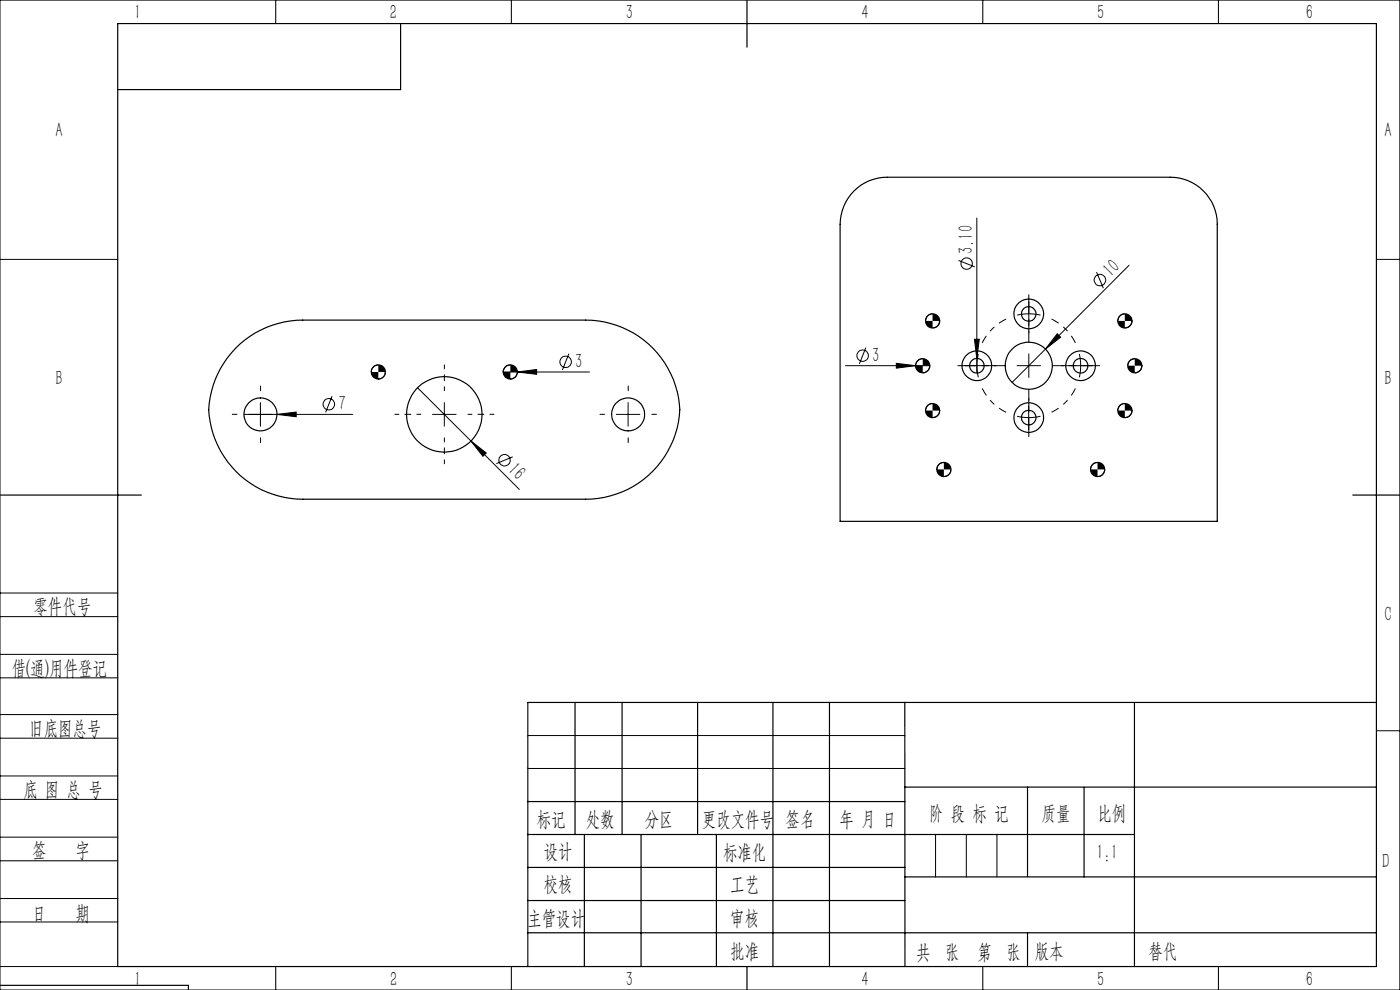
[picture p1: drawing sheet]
<svg xmlns="http://www.w3.org/2000/svg" width="297mm" height="210mm" viewBox="0 0 297 210" stroke-linecap="round" stroke-linejoin="round" font-family="sans-serif">
<g fill="none" stroke="#000" stroke-width=".21">
<path d="M0 0h297v210h-297zM58.5 0v5M108.5 0v5M208.5 0v5M258.5 0v5M0 55h25M203.3 55.2l3.5 1.4M207.2 46.2v32.9M232.6 57.7l1.5 3.4M239.5 56.3l-17.7 17.7M292 55h5M80.3 77.4a1.56 1.56 0 0 0-1.6 1.5"/>
<path d="M81.7 78.9a1.44 1.44 0 0 1-1.4 1.5M108.3 77.4a1.5 1.5 0 0 0-1.5 1.5h18.3M109.7 78.9a1.5 1.5 0 0 1-1.4 1.5M109.7 78.9l4.1-.5v1zM120.7 75l-1.4 3.5M179.4 77.6h17.8a1.5 1.5 0 0 1-1.4 1.5M183.7 73.7l-1.4 3.5M190.1 77.1l4.1 .5-4.1 .5zM195.8 76.1a1.5 1.5 0 0 0-1.6 1.5M197.8 66.6a1.5 1.5 0 0 0-1.4 1.5M199.4 68.1a1.5 1.5 0 0 1-1.6 1.5M206.7 72h1.1l-.6 4.1z"/>
<path d="M221.8 74l-7.1 7.1M224.3 70.8l.7 .7-3.2 2.5zM238.6 66.6a1.5 1.5 0 0 0-1.5 1.5M240.1 68.1a1.5 1.5 0 0 1-1.5 1.5M240.7 76.1a1.5 1.5 0 0 0-1.4 1.5M242.3 77.6a1.5 1.5 0 0 1-1.6 1.5M51.8 87.9h23M55.2 85.4v5M58.7 87.9l4.1-.5v1zM70.4 84l-1.3 3.5M88.6 82.3l21.6 21.5M91.8 87.9h5"/>
<path d="M94.3 85.4v5M99.9 93.5l3.3 2.6-.8 .7zM108.8 96.9l-3.5 1.4M130.7 87.9h5M133.2 85.4v5M197.8 85.6a1.5 1.5 0 0 0-1.4 1.5M199.4 87.1a1.56 1.56 0 0 1-1.6 1.5M200.2 98.1a1.44 1.44 0 0 0-1.4 1.5M201.8 99.6a1.56 1.56 0 0 1-1.6 1.5M215.8 88.3a11.1 11.1 0 0 0 4.9 0M218.2 86.1v5M232.8 98.1a1.44 1.44 0 0 0-1.4 1.5"/>
<path d="M234.4 99.6a1.56 1.56 0 0 1-1.6 1.5M238.6 85.6a1.5 1.5 0 0 0-1.5 1.5M240.1 87.1a1.56 1.56 0 0 1-1.5 1.5M0 138.8h25M0 125.8h25M0 130.8h25M0 143.8h25M0 156.6h25M0 151.6h25M112 156h80M292 155h5M0 169.6h25"/>
<path d="M0 164.6h25M0 177.6h25M112 163h80M198.5 177v9M205 177v9M211.5 177v9M0 182.6h25M0 190.6h25M0 195.6h25M0 205h25M58.5 205v5M108.5 205v5"/>
<path d="M208.5 205v5M258.5 205v5"/>
<circle cx="205.1" cy="55.9" r="1.21"/>
<circle cx="233.3" cy="59.4" r="1.22"/>
<circle cx="120" cy="76.8" r="1.22"/>
<circle cx="183" cy="75.4" r="1.21"/>
<circle cx="69.8" cy="85.8" r="1.22"/>
<circle cx="107" cy="97.6" r="1.21"/>
</g>
<path d="M207.3 77.6l.2 2.4M207.3 77.6l.2-2.5M218.3 66.6l-2.5 .2M218.3 66.6l2.4 .2M229.3 77.6l-.3-2.5M229.3 77.6l-.3 2.4" fill="none" stroke="#000" stroke-width=".21" stroke-dasharray="30.5 1.3 1.3 1.3" stroke-linecap="butt"/>
<path d="M213.4 67.7a11 11 0 0 0-5 5M228.1 72.7a11 11 0 0 0-5-5M208.4 82.4a11 11 0 0 0 5 5M223.1 87.4a11 11 0 0 0 5-5" fill="none" stroke="#000" stroke-width=".21" stroke-dasharray="30.5 1.3 1.3 1.3" stroke-dashoffset="28.7" stroke-linecap="butt"/>
<g fill="none" stroke="#000" stroke-width=".21" stroke-dasharray="30.5 1.3 1.3 1.3">
<path d="M204.8 77.6h-1.6M207.3 77.6h-2.5M207.3 77.6h2.5M209.8 77.6h1.5M218.3 77.6v-2.5M218.3 77.6h-2.5M218.3 77.6v2.5M218.3 77.6h2.5M218.3 66.6v-2.5M218.3 66.6v2.5M218.3 64.1v-1.6M218.3 69.1v1.5"/>
<path d="M226.8 77.6h-1.6M229.3 77.6h2.5M229.3 77.6h-2.5M231.8 77.6h1.5M50.3 87.9h-1M55.3 82.9v-1M55.3 92.9v1M60.3 87.9h1M128.3 87.9h-1M133.3 82.9v-1M133.3 92.9v1M138.3 87.9h1"/>
<path d="M218.3 91.1v1.5M218.3 86.1v-1.6"/>
</g>
<path d="M213.3 77.6h-8.5M218.3 72.6v-8.5M223.3 77.6h8.5M218.3 82.6v8.5" fill="none" stroke="#000" stroke-width=".21" stroke-dasharray="30.5 1.3 1.3 1.3" stroke-dashoffset="28.1"/>
<path d="M89.3 87.9h-5.5M94.3 82.9v-5.5M94.3 92.9v5.5M99.3 87.9h5.5" fill="none" stroke="#000" stroke-width=".21" stroke-dasharray="30.5 1.3 1.3 1.3" stroke-dashoffset="29.6"/>
<g fill="none" stroke="#000" stroke-width=".25">
<path d="M25 5h267v200h-267zM85 5v14h-60M158.5 0v10M181.2 40.5a9.8 9.8 0 0 1 7-2.9h60a10 10 0 0 1 10 10v63h-80v-63a10.2 10.2 0 0 1 3-7.1zM50 73.9a20 20 0 0 1 14.2-6h60a19.9 19.9 0 0 1 20 19 20 20 0 0 1-20 19h-60a20 20 0 0 1-19.9-19 20.1 20.1 0 0 1 5.7-13zM0 105h30M287 105h10M122 149v28M132 149v28M148 149v28M164 149v56M176 149v56"/>
<path d="M191.9 149l.1 56M240.7 149v56M292 149h-180v56M112 177h128.7M112 170h80M124 177v28M136 177v28M152 177v28M191.9 167h100.1M218 167v18.9M230 167v19M112 197.9h180"/>
<path d="M112 184h80M112 191h80M192 186h100M218 197.9v7.1M0 209h40v1.1M158.5 205v5"/>
<circle cx="80.3" cy="78.9" r="1.5"/>
<circle cx="108.3" cy="78.9" r="1.48"/>
<circle cx="195.7" cy="77.6" r="1.5"/>
<circle cx="197.8" cy="68.1" r="1.51"/>
<circle cx="207.2" cy="77.6" r="3.2"/>
<circle cx="207.3" cy="77.6" r="1.55"/>
<circle cx="218.2" cy="66.6" r="1.55"/>
<circle cx="218.2" cy="66.6" r="3.2"/>
<circle cx="218.3" cy="77.6" r="5"/>
<circle cx="229.2" cy="77.6" r="1.56"/>
<circle cx="229.2" cy="77.6" r="3.1"/>
<circle cx="238.6" cy="68.1" r="1.51"/>
<circle cx="240.8" cy="77.6" r="1.5"/>
<circle cx="55.2" cy="87.9" r="3.5"/>
<circle cx="94.2" cy="87.9" r="8"/>
<circle cx="133.2" cy="87.9" r="3.5"/>
<circle cx="197.9" cy="87.1" r="1.5"/>
<circle cx="200.2" cy="99.6" r="1.49"/>
<circle cx="218.2" cy="88.6" r="1.55"/>
<circle cx="218.2" cy="88.6" r="3.2"/>
<circle cx="232.9" cy="99.6" r="1.5"/>
<circle cx="238.6" cy="87.1" r="1.5"/>
</g>
<g fill="#000">
<path d="M109.7 78.9l4.1-.5v1zM190.1 77.1l4.1 .5-4.1 .5zM206.7 72h1.1l-.6 4.1zM224.3 70.8l.7 .7-3.2 2.5zM58.7 87.9l4.1-.5v1zM99.9 93.5l3.3 2.6-.8 .7z"/>
<path d="M78.7 78.9a1.5 1.5 0 0 0 1.6 1.5v-1.5zM80.3 77.4v1.5h1.4a1.49 1.49 0 0 0-1.4-1.5zM106.8 78.9a1.5 1.5 0 0 0 1.5 1.5v-1.5zM108.3 77.4v1.5h1.4a1.56 1.56 0 0 0-1.4-1.5z"/>
<path d="M198.8 99.6a1.49 1.49 0 0 0 1.4 1.5v-1.5zM200.2 98.1v1.5h1.6a1.5 1.5 0 0 0-1.6-1.5zM231.4 99.6a1.56 1.56 0 0 0 1.4 1.5v-1.5zM232.8 98.1v1.5h1.6a1.5 1.5 0 0 0-1.6-1.5zM237.1 68.1a1.5 1.5 0 0 0 1.5 1.5v-1.5zM238.6 66.6v1.5h1.5a1.56 1.56 0 0 0-1.5-1.5zM239.3 77.6a1.44 1.44 0 0 0 1.4 1.5v-1.5zM240.7 76.1v1.5h1.6a1.5 1.5 0 0 0-1.6-1.5zM237.1 87.1a1.56 1.56 0 0 0 1.5 1.5v-1.5zM238.6 85.6v1.5h1.5a1.56 1.56 0 0 0-1.5-1.5zM196.4 68.1a1.44 1.44 0 0 0 1.4 1.5v-1.5zM197.8 66.6v1.5h1.6a1.56 1.56 0 0 0-1.6-1.5zM194.2 77.6a1.5 1.5 0 0 0 1.6 1.5v-1.5zM195.8 76.1v1.5h1.4v-.2a1.53 1.53 0 0 0-1.4-1.3zM196.4 87.1a1.49 1.49 0 0 0 1.4 1.5v-1.5zM197.8 85.6v1.5h1.6a1.56 1.56 0 0 0-1.6-1.5z"/>
</g>
<g font-size="4.4">
<text x="28.5" y="4.1">1</text>
<text x="82.7" y="4.1">2</text>
<text x="132.7" y="4.1">3</text>
<text x="182.7" y="4.1">4</text>
<text x="232.7" y="4.1">5</text>
<text x="277" y="4.1">6</text>
<text x="11.7" y="29.1">A</text>
<text x="293.7" y="29.1">A</text>
<text x="206.4" y="53.9" transform="rotate(-90 206.4 53.9)">3.10</text>
<text x="235.7" y="58.9" transform="rotate(-45 235.7 58.9)">10</text>
<text x="185" y="76.7">3</text>
<text x="11.7" y="81.6">B</text>
<text x="122" y="78">3</text>
<text x="293.7" y="81.6">B</text>
<text x="71.8" y="87">7</text>
<text x="107.5" y="99.9" transform="rotate(45 107.5 99.9)">16</text>
<text x="7.1" y="130.1">零件代号</text>
<text x="293.7" y="131.6">C</text>
<text x="2.5" y="143.2">借(通)用件登记</text>
<text x="6.2" y="155.8">旧底图总号</text>
<text x="5" y="168.9">底 图 总 号</text>
<text x="197.1" y="173.8">阶 段 标 记</text>
<text x="221" y="173.8">质量</text>
<text x="232.8" y="173.8">比例</text>
<text x="113.9" y="175.2">标记</text>
<text x="124.3" y="175.2">处数</text>
<text x="136.8" y="175.2">分区</text>
<text x="148.9" y="175.2">更改文件号</text>
<text x="166.7" y="175.2">签名</text>
<text x="178.1" y="175.2">年 月 日</text>
<text x="6.8" y="181.9">签</text>
<text x="16" y="181.9">字</text>
<text x="115.3" y="182.1">设计</text>
<text x="153.4" y="182.1">标准化</text>
<text x="232.6" y="182.1">1:1</text>
<text x="293.2" y="184.1">D</text>
<text x="115.3" y="189">校核</text>
<text x="154.9" y="189">工艺</text>
<text x="6.8" y="195.2">日</text>
<text x="16" y="195.2">期</text>
<text x="111.9" y="196.2">主管设计</text>
<text x="154.9" y="196.2">审核</text>
<text x="154.9" y="203.1">批准</text>
<text x="194.4" y="203.4">共 张</text>
<text x="207.4" y="203.4">第 张</text>
<text x="219.5" y="203.1">版本</text>
<text x="243.6" y="203.1">替代</text>
<text x="28.5" y="209.1">1</text>
<text x="82.7" y="209.1">2</text>
<text x="132.7" y="209.1">3</text>
<text x="182.7" y="209.1">4</text>
<text x="232.7" y="209.1">5</text>
<text x="277" y="209.1">6</text>
</g>
</svg>
